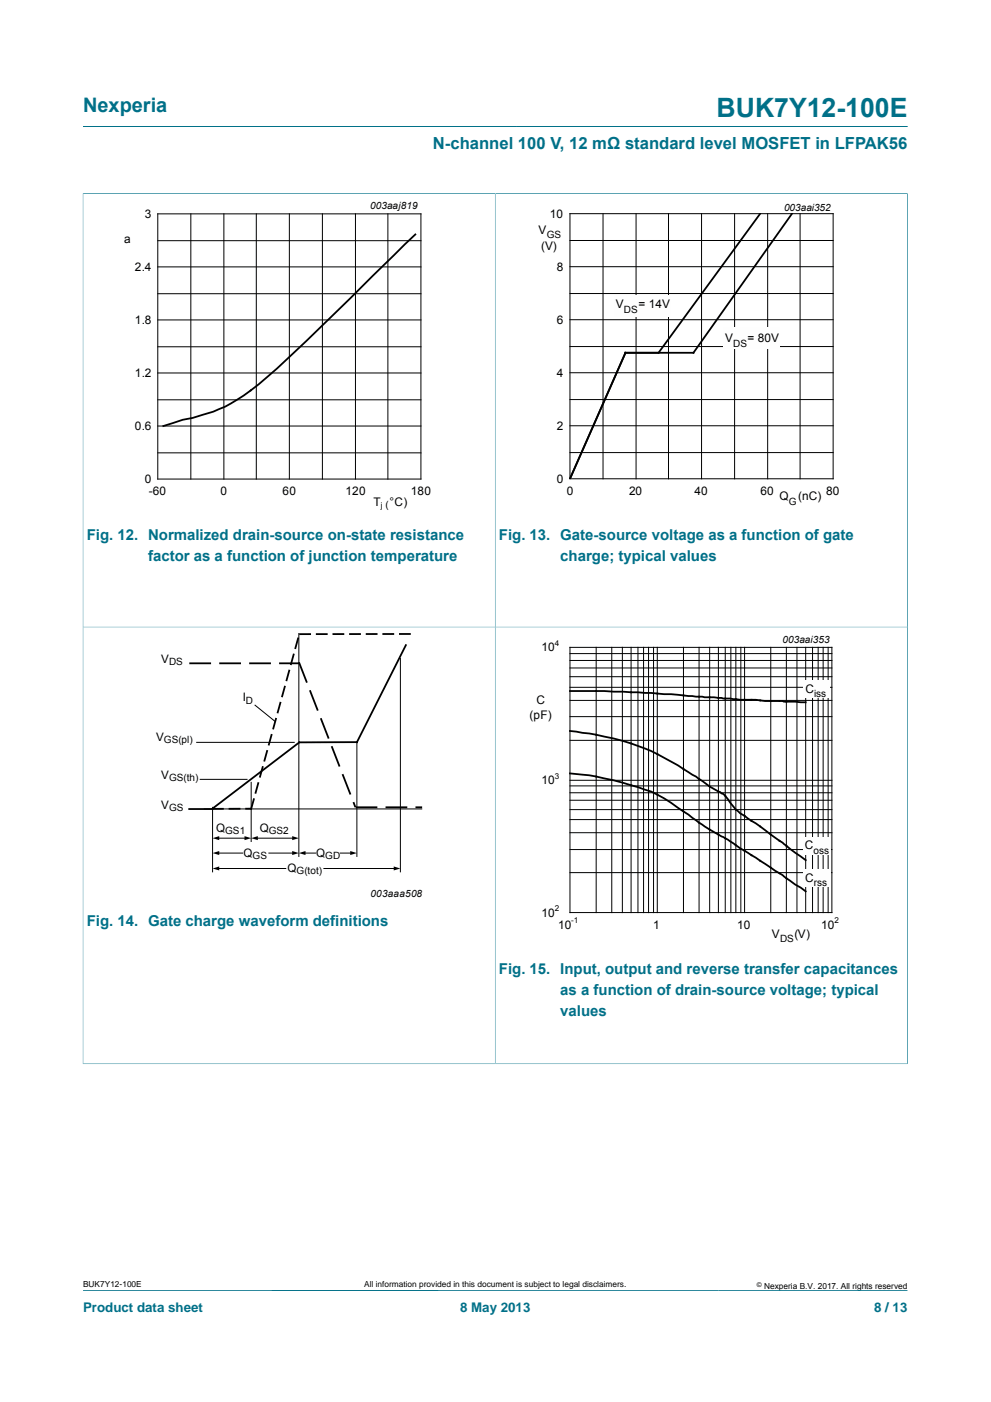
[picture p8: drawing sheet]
<svg xmlns="http://www.w3.org/2000/svg" width="210mm" height="297mm" viewBox="0 0 210 297" stroke-linecap="round" stroke-linejoin="round" font-family="sans-serif">
<path d="M17.6 26.8h174.7M17.5 41h174.9M17.6 40.9v91.9h174.7v-91.9M104.9 41v91.8M17.6 273.3h174.7" fill="none" stroke="#007088" stroke-width=".21"/>
<g fill="none" stroke="#000" stroke-width=".21">
<path d="M33.4 51h55.8M33.4 45.3h55.8v56.2h-55.8zM33.4 56.5h55.8M40.4 45.3v56.2M47.4 45.3v56.2M54.3 45.3v56.2M61.3 45.3v56.2M68.3 45.3v56.2M75.3 45.3v56.2M82.2 45.3v56.2M120.8 50.9h55.7M120.8 45.3h55.7v56.1h-55.7z"/>
<path d="M120.8 56.5h55.7M127.8 45.3v56.1M134.8 45.3v56.1M141.7 45.3v56.1M148.7 45.3v56.1M155.7 45.3v56.1M162.7 45.3v56.1M169.5 45.3v56.1M33.4 73.5h55.8M33.4 62.2h55.8M33.4 79h55.8M33.4 67.8h55.8"/>
<path d="M120.8 79h55.7M120.8 73.4h55.7M120.8 62.2h55.7M120.8 67.7h55.7M33.4 95.9h55.8M33.4 84.7h55.8M33.4 90.2h55.8M120.8 95.9h55.7M120.8 84.6h55.7M120.8 90.2h55.7"/>
</g>
<path d="M88 49.7l-9.1 8.8a416 416 0 0 1-24.1 22.9 32.6 32.6 0 0 1-14 7.1l-2.1 .4-4.1 1.3M161.1 45.3l-21.6 29.4M167.8 45.3l-20.9 29.4h-14.4l-11.7 26.7" fill="none" stroke="#000" stroke-width=".38"/>
<path d="M20.4 42.4h81.7v66.4h-81.7z" fill="none" stroke="#fff" stroke-width=".21"/>
<g fill="#fefefe">
<path d="M153.3 69.4h11.9v4.5h-11.9z" fill-rule="evenodd"/>
<path d="M130.2 62.5h11.9v4.5h-11.9z" fill-rule="evenodd"/>
</g>
<path d="M107.7 42.4h81.8v66.3h-81.8z" fill="none" stroke="#fff" stroke-width=".21"/>
<path d="M104.9 132.8v92.6M17.5 225.4h174.9M17.6 225.4v-92.6h174.7v92.6" fill="none" stroke="#007088" stroke-width=".21"/>
<g fill="none" stroke="#000" stroke-width=".38">
<path d="M62.2 138.7l-.5 2M63.2 135.3l-.6 2M65.7 134.3h-2.1M67.1 134.3h2.1M72.8 134.3h-2.1M76.3 134.3h-2.1M79.8 134.3h-2.1M83.3 134.3h-2.1M84.7 134.3h2.2M86 136.7l-10.4 20.5-12.2 .1-18.4 14M40.3 140.5h4.2M46.6 140.5h4.3"/>
<path d="M53 140.5h4.2M56.6 159.1l-.6 2M57.5 155.7l-.5 2M58.5 152.3l-.6 2M59.3 140.5h3.9M59.4 148.9l-.6 2M60.4 145.5l-.6 2M61.3 142.1l-.6 2M63.4 140.5l1.6 3.9M65.7 146.4l1.6 4M68 152.3l1.6 4M70.4 158.3l1.5 3.9"/>
<path d="M120.8 146.4a246.5 246.5 0 0 1 28.5 1.3h2l5.6 .5h3.3l1.9 .3h3.7l.3 .1 4.6 .2M120.8 154.9a55.6 55.6 0 0 1 18.5 4.8l4.3 2.4 3.9 2.4 2.9 2.1 2.5 1.5a3.9 3.9 0 0 1 1.8 2l1.2 1.4 1 .8 4.2 2.8 9.6 7.1M40.1 171.4h4.9M47.2 171.3l-2.1 .1M50.8 171.3h-2.2M53.2 171.3h-1M53.8 169.3l-.6 2.1M54.7 165.9l-.5 2M55.7 162.5l-.6 2M72.7 164.2l1.5 3.9M75 170.1l.2 .7M75.5 171h4.3"/>
<path d="M81.9 171h4.2M88.2 171h1.1M120.8 163.8a68.4 68.4 0 0 1 17.2 3.9 50.7 50.7 0 0 1 8.7 5.5l.8 .6a35.1 35.1 0 0 0 5.8 3.5l12.5 8.1 4.9 3.4"/>
</g>
<g fill="none" stroke="#000" stroke-width=".21">
<path d="M63.3 134.2v47.2M84.8 139.5v45.2M120.8 139.9h55.5M120.8 138.5h55.5M120.8 137.1h55.5v56.2h-55.5zM126.3 137.1v56.2M129.6 137.1v56.2M131.9 137.1v56.2M133.7 137.1v56.2M135.2 137.1v56.2M136.4 137.1v56.2M137.4 137.1v56.2"/>
<path d="M138.5 137.1v56.2M139.3 137.1v56.2M144.8 137.1v56.2M148.1 137.1v56.2M150.4 137.1v56.2M152.2 137.1v56.2M153.7 137.1v56.2M154.9 137.1v56.2M155.9 137.1v56.2M157 137.1v56.2M157.8 137.1v56.2M163.3 137.1v56.2"/>
<path d="M166.6 137.1v56.2M168.9 137.1v56.2M170.7 137.1v56.2M172.2 137.1v56.2M173.4 137.1v56.2M174.4 137.1v56.2M175.5 137.1v56.2M41.7 157.3h20.7M54 149.4l4.3 3.4M75.6 157.2v24.2M120.8 156.8h55.5M120.8 151.8h55.5"/>
<path d="M120.8 148.4h55.5M120.8 145.6h55.5M120.8 143.4h55.5M120.8 141.5h55.5M42.4 165.1h9.9M43.3 171.4h46.1M45 171v13.7M46.2 177.6h5.9M53.2 165.7v12.6M54.4 177.6h7.8M120.8 180h55.5M120.8 176.4h55.5"/>
<path d="M120.8 173.6h55.5M120.8 171.5h55.5M120.8 169.5h55.5M120.8 167.9h55.5M120.8 166.5h55.5M120.8 165.3h55.5M46.2 180.7h5.2M46.2 184h14.4M57 180.7h5.2M64.5 180.7h2.4M68.6 184h15.1M72.1 180.7h2.4"/>
<path d="M120.8 184.9h55.5"/>
</g>
<path d="M45 177.6l1.5-.5v.9zM51.8 177.1l1.4 .5-1.4 .4zM53.2 177.6l1.4-.5v.9zM61.9 177.1l1.4 .5-1.4 .4zM45 184l1.5-.5v.9zM45 180.7l1.5-.4v.8zM61.9 180.3l1.4 .4-1.4 .4zM63.3 180.7l1.4-.4v.8zM74.2 180.3l1.4 .4-1.4 .4zM83.4 183.5l1.4 .5-1.4 .4z" fill="#000"/>
<g fill="#fefefe">
<path d="M170.3 144.2h5.6v3.7h-5.6z" fill-rule="evenodd"/>
<path d="M170.2 184.2h5.8v3.7h-5.8z" fill-rule="evenodd"/>
<path d="M170.2 177.3h5.8v3.7h-5.8z" fill-rule="evenodd"/>
</g>
<path d="M107.7 134.2h81.8v66.4h-81.8z" fill="none" stroke="#fff" stroke-width=".21"/>
<text font-size="5.6" fill="#007088" x="151.8" y="24.8">BUK7Y12-100E</text>
<text font-size="4.2" fill="#007088" x="17.6" y="23.6">Nexperia</text>
<text font-size="3.5" fill="#007088" x="91.7" y="31.7">N-channel 100 V, 12 mΩ standard level MOSFET in LFPAK56</text>
<g font-size="3.2" fill="#007088">
<text x="18.4" y="114.5">Fig. 12. Normalized drain-source on-state resistance</text>
<text x="31.4" y="118.9">factor as a function of junction temperature</text>
<text x="105.7" y="114.4">Fig. 13. Gate-source voltage as a function of gate</text>
<text x="118.7" y="118.9">charge; typical values</text>
<text x="18.4" y="196.2">Fig. 14. Gate charge waveform definitions</text>
<text x="105.7" y="206.3">Fig. 15. Input, output and reverse transfer capacitances</text>
<text x="118.7" y="210.7">as a function of drain-source voltage; typical</text>
<text x="118.7" y="215.1">values</text>
</g>
<g font-size="2.8" fill="#007088">
<text x="17.6" y="277.9">Product data sheet</text>
<text x="97.5" y="277.9">8 May 2013</text>
<text x="185.2" y="277.9">8 / 13</text>
</g>
<g font-size="2.5">
<text x="30.7" y="46.2">3</text>
<text x="116.5" y="46.1">10</text>
<text x="26.3" y="51.4">a</text>
<text x="114.1" y="49.5">V</text>
<text x="114.6" y="53">(V)</text>
<text x="28.6" y="57.4">2.4</text>
<text x="118" y="57.4">8</text>
<text x="130.5" y="65.3">V</text>
<text x="135.3" y="65.3">= 14V</text>
<text x="28.6" y="68.7">1.8</text>
<text x="118" y="68.6">6</text>
<text x="153.7" y="72.5">V</text>
<text x="158.4" y="72.5">= 80</text>
<text x="163.4" y="72.5">V</text>
<text x="28.6" y="79.9">1.2</text>
<text x="118" y="79.8">4</text>
<text x="28.6" y="91.1">0.6</text>
<text x="118" y="91">2</text>
<text x="30.7" y="102.3">0</text>
<text x="31.6" y="104.9">-60</text>
<text x="46.7" y="104.9">0</text>
<text x="59.9" y="104.9">60</text>
<text x="73.2" y="104.9">120</text>
<text x="79.1" y="107.1">T</text>
<text x="82.6" y="107.1">°C)</text>
<text x="87.1" y="104.9">180</text>
<text x="118" y="102.3">0</text>
<text x="120.1" y="104.8">0</text>
<text x="133.3" y="104.8">20</text>
<text x="147.2" y="104.8">40</text>
<text x="161.2" y="104.8">60</text>
<text x="165.2" y="105.9">Q</text>
<text x="169.2" y="105.9">(nC)</text>
<text x="175.1" y="104.8">80</text>
<text x="114.8" y="138">10</text>
<text x="34.2" y="140.5">V</text>
<text x="51.4" y="148.6">I</text>
<text x="113.7" y="149">C</text>
<text x="170.7" y="146.8">C</text>
<text x="112.2" y="152.2">(pF)</text>
<text x="33.1" y="156.9">V</text>
<text x="34.2" y="165">V</text>
<text x="114.8" y="166.1">10</text>
<text x="34.2" y="171.4">V</text>
<text x="45.8" y="176.3">Q</text>
<text x="55" y="176.3">Q</text>
<text x="170.6" y="179.9">C</text>
<text x="51.6" y="181.5">Q</text>
<text x="60.9" y="184.8">Q</text>
<text x="67" y="181.5">Q</text>
<text x="170.6" y="186.8">C</text>
<text x="114.8" y="194.2">10</text>
<text x="118.3" y="196.7">10</text>
<text x="138.4" y="196.7">1</text>
<text x="156.2" y="196.7">10</text>
<text x="174" y="196.7">10</text>
<text x="163.6" y="198.6">V</text>
<text x="168.3" y="198.6">(V)</text>
</g>
<g font-size="2.1">
<text x="78.4" y="44.4">003aaj819</text>
<text x="166.2" y="44.7">003aai352</text>
<text x="115.9" y="50.5">GS</text>
<text x="132.2" y="66.3">DS</text>
<text x="155.4" y="73.5">DS</text>
<text x="81.7" y="107.6">(</text>
<text x="167.1" y="106.9">G</text>
<text x="165.8" y="136.2">003aai353</text>
<text x="35.8" y="141">DS</text>
<text x="52.1" y="149.1">D</text>
<text x="172.5" y="147.7">iss</text>
<text x="34.7" y="157.4">GS(pl)</text>
<text x="35.8" y="165.5">GS(th)</text>
<text x="35.8" y="171.9">GS</text>
<text x="47.7" y="176.8">GS1</text>
<text x="56.9" y="176.8">GS2</text>
<text x="53.5" y="182">GS</text>
<text x="62.8" y="185.2">G(tot)</text>
<text x="68.9" y="182">GD</text>
<text x="172.4" y="180.8">o</text>
<text x="173.6" y="180.8">s</text>
<text x="174.7" y="180.8">s</text>
<text x="78.5" y="190.1">003aaa508</text>
<text x="172.5" y="187.7">rss</text>
<text x="165.3" y="199.5">DS</text>
</g>
<g font-size="1.8">
<text x="17.6" y="272.7">BUK7Y12-100E</text>
<text x="77.2" y="272.7">All information provided in this document is subject to legal disclaimers.</text>
<text x="161.9" y="273">Nexperia B.V. 2017. All rights reserved</text>
</g>
<g font-size="1.7">
<text x="80.7" y="107.5">j</text>
<text x="117.6" y="136.8">4</text>
<text x="117.6" y="165">3</text>
<text x="117.6" y="193">2</text>
<text x="121.1" y="195.6">-1</text>
<text x="176.8" y="195.6">2</text>
</g>
<text font-size="1.4" x="160.4" y="272.6">©</text>
</svg>
